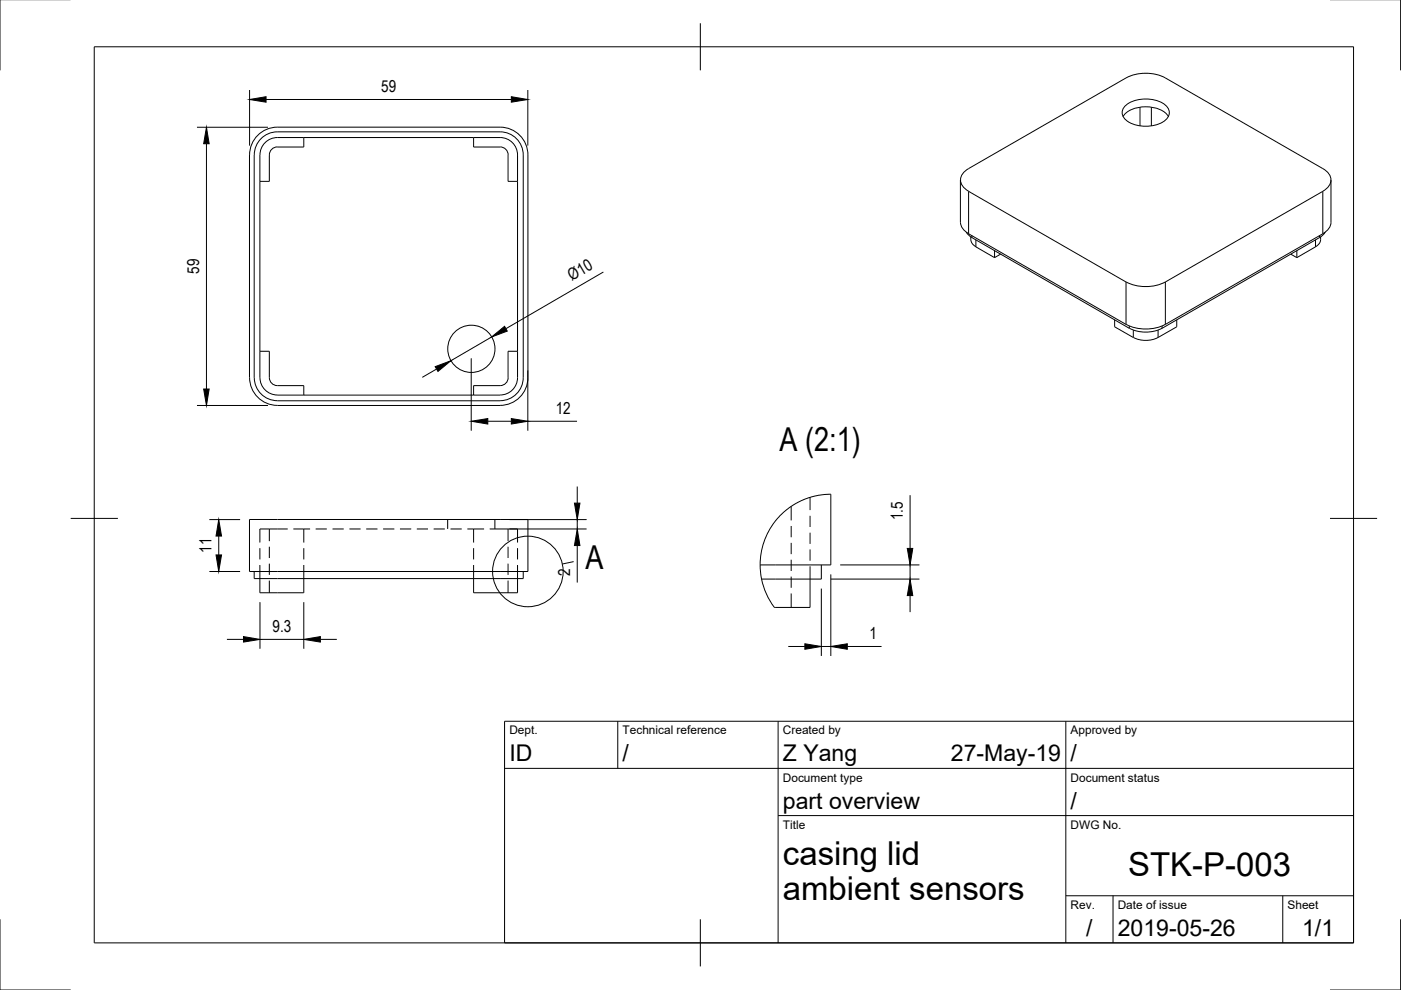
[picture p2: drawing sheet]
<svg xmlns="http://www.w3.org/2000/svg" width="297mm" height="210mm" viewBox="0 0 297 210" stroke-linecap="round" stroke-linejoin="round" font-family="sans-serif">
<!-- layer: Hidden -->
<g fill="none" stroke="#000" stroke-width=".21">
<path d="M55.1 116.2v2.4M55.1 119.8v2.9M57.1 112.2h3.9M57.1 112.2h-2v2.8M57.1 112.2v2.5M57.1 115.9v2.4M57.1 119.5v2.4M62.2 112.2h3.5M64.4 112.2v2.8M64.4 116.2v2.4M64.4 119.8v2.9M66.9 112.2h2.4"/>
<path d="M70.5 112.2h2.4M74.1 112.2h2.4M77.6 112.2h2.4M81.2 112.2h2.4M84.8 112.2h2.4M88.4 112.2h2.3M91.9 112.2h2.4M94.9 110.1v2.1M95.5 112.2h2.4M99.1 112.2h3.5M100.4 112.2v2.8M100.4 116.2v2.4"/>
<path d="M100.4 119.8v2.9M103.8 112.2h3.9M104.9 110.1v2.1M107.7 112.2v2.5M107.7 115.9v2.4M107.7 119.5v2.4M107.7 112.2h2v2.8M109.7 116.2v2.4M109.7 119.8v2.9M167.7 107.4v2.9M167.7 111.5v2.4M167.7 115.1v2.4"/>
<path d="M167.7 118.7v2.4M171.7 105.4v2.8M171.7 109.4v2.3M171.7 112.9v2.4M171.7 116.5v2.4M57.1 123.1v2.6M107.7 123.1v2.6M167.7 122.3v2.3M167.7 125.8v3M171.7 120.1v2.7"/>
</g>
<!-- layer: Visible -->
<g fill="none" stroke="#000" stroke-width=".21">
<path d="M247.1 16.5l33.4 19.2a2.49 2.49 0 0 1 1.2 3.9l-1.2 .9-33.4 19.3M247.1 16.5a9.2 9.2 0 0 0-8.3 0l-33.4 19.2M55.1 32.9v47.2M58.8 29.2h47.2a3.7 3.7 0 0 1 3.7 3.7v47.2M58.8 28h47.2a4.9 4.9 0 0 1 4.9 4.9v47.2M58.8 27h47.2a5.9 5.9 0 0 1 5.9 5.9v47.2M58.8 29.2a3.7 3.7 0 0 0-3.7 3.7M58.8 31.2a1.7 1.7 0 0 0-1.7 1.7v5.6h-2M58.8 28a4.9 4.9 0 0 0-4.9 4.9v47.2M58.8 27a5.9 5.9 0 0 0-5.9 5.9v47.2M64.4 29.2v2h-5.6M100.4 29.2v2h5.6a1.7 1.7 0 0 1 1.7 1.7"/>
<path d="M107.7 32.9v5.6h2M203.6 38.2v9M205.4 35.7a2.49 2.49 0 0 0-1.2 3.9l1.2 .9M238.1 24.7a5.7 5.7 0 0 1 5.6-2l.8 .1a4.5 4.5 0 0 1 3.2 1.9M238.7 22.3a7.4 7.4 0 0 1 8.4 0 2.07 2.07 0 0 1 .8 2 2.07 2.07 0 0 1-1.4 1.6 7.5 7.5 0 0 1-7.8-.4 1.94 1.94 0 0 1 0-3.2zM282.2 38.2v9M203.6 47.1a2.94 2.94 0 0 0 1.8 2.4M204.9 49.2l.4 .6 .8 .6 33.3 19.2M205.4 40.6l33.4 19.2a9.2 9.2 0 0 0 8.3 0M205.4 49.6l33.3 19.2M205.8 50.2v.6M205.8 50.8a1.78 1.78 0 0 0 1.1 1.5"/>
<path d="M206.9 52.3l4 2.3M210.9 53.1v1.5M212.2 53.9l-1.3 .7M273.7 53.9l1.3 .7M275 53.1v1.5M280 50.2a1.9 1.9 0 0 1-1.1 2.1l-3.9 2.3M281 49.2l-.5 .6-.7 .6-33.4 19.2a7.8 7.8 0 0 1-6.9 0M282.2 47.1a2.94 2.94 0 0 1-1.7 2.4l-33.4 19.3M55.1 74.5h2v5.6M109.7 74.5h-2v5.6M236.3 67.8v1.5l4 2.3M238.8 68.8a9.2 9.2 0 0 0 8.3 0"/>
<path d="M249.5 67.8v1.5l-4 2.2a5.8 5.8 0 0 1-5.2 0M52.9 80.1a5.9 5.9 0 0 0 5.9 5.9M53.9 80.1a4.9 4.9 0 0 0 4.9 4.9M55.1 80.1a3.7 3.7 0 0 0 3.7 3.6M57.1 80.1a1.7 1.7 0 0 0 1.7 1.7M58.8 81.8h5.6v2M107.7 80.1a1.7 1.7 0 0 1-1.7 1.7h-5.6v2M109.7 80.1a3.7 3.7 0 0 1-3.7 3.6l-47.2 .1M110.9 80.1a4.9 4.9 0 0 1-4.9 4.9h-47.2M111.9 80.1a5.9 5.9 0 0 1-5.9 5.9h-47.2M52.9 110.1h59v11.1h-59zM164.3 110.5l.9-1 1.6-1.5 1.7-1.1 1.4-.8 3.1-1 3.1-.3v15h-15"/>
<path d="M164.4 110.5a15 15 0 0 0-2.9 12.3M174.1 119.8v3h-12.6M53.9 121.2v1.5h57v-1.5M55.1 122.7v3h9.3v-3M100.4 122.7v3h9.3v-3M161.5 122.8a15 15 0 0 0 2.7 6M171.7 122.8v6h-7.6"/>
<circle cx="99.9" cy="74" r="5"/>
</g>
<!-- layer: Visible Narrow -->
<g fill="none" stroke="#000" stroke-width=".21">
<path d="M241.7 22.7v4M244.1 22.7v4M205.4 40.6v9M206.1 50v.4M206.9 50.9v1.4M238.7 59.8v9M247.1 59.8v9M278.9 50.9v1.4M279.8 50v.4M280.5 40.6v9M239.4 69.1v.5M240.3 70v1.6"/>
<path d="M245.5 70v1.6M246.4 69.1v.5"/>
</g>
<!-- layer: Border -->
<path d="M0 -.1v15M297 -.1v15M20 9.9h267v190h-267zM148.5 4.9v10M15 109.9h10M282 109.9h10M0 194.9v15h15M148.5 194.9v10M297 194.9v15h-15" fill="none" stroke="#000" stroke-width=".21"/>
<!-- layer: TitleBlock -->
<path d="M107 152.9h180v47h-180zM131 152.9v10M165 152.9v47M226 152.9v47M107 162.9h180M165 172.9h122M226 189.9h61M236 189.9v10M272 189.9v10" fill="none" stroke="#000" stroke-width=".21"/>
<!-- layer: Annotations -->
<g fill="none" stroke="#000" stroke-width=".21">
<path d="M121.6 119.1l-2.4 .5"/>
<circle cx="111.9" cy="121.2" r="7.5"/>
</g>
<!-- layer: Dimensions -->
<g fill="none" stroke="#000" stroke-width=".21">
<path d="M52.9 19.1v11.8M111.9 19.1v11.8M41.8 27h15M43.8 30.5v52M56.4 21.1h52M127.9 57.7l-20.6 12M92.6 78.2l-3.1 1.8M99.9 76v15.3M104.2 71.5l-8.6 5M111.9 78.5v12.8M41.8 86h15M103.4 89.3h5"/>
<path d="M111.9 89.3h10.4M44.4 110.2h6.5M46.4 113.7v4M108 110.2h16.4M108 112.2h16.4M122.4 103.2v3.5M122.4 110.2v2M122.4 115.7v7.8M178.1 119.8h16.8M193 105v11.3M193 119.8v3M44.4 121.2h6.5"/>
<path d="M48.1 135.6h3.5M55.1 127.7v9.9M55.1 135.6h9.3M64.4 127.7v9.9M67.9 135.6h3.5M167.1 137.1h3.5M174.1 124.8v14.3M174.1 137.1h2M176.1 121.8v17.3M176.1 122.8h18.8M179.6 137.1h7.3M193 126.3v3.5"/>
</g>
<g fill="#000" stroke="#000" stroke-width=".21">
<path d="M43.8 27l.5 3.5h-1.1zM52.9 21.1l3.5-.6v1.2zM108.4 20.5l3.5 .6-3.5 .6zM92.3 77.7l3.3-1.2-2.7 2.3zM104.2 71.5l2.8-2.3 .5 1zM43.2 82.5h1.1l-.5 3.5zM99.9 89.3l3.5-.6v1.2zM108.4 88.7l3.5 .6-3.5 .6zM46.4 110.2l.6 3.5h-1.2zM45.8 117.7h1.2l-.6 3.5zM121.8 106.7h1.2l-.6 3.5zM122.4 112.2l.6 3.5h-1.2z"/>
<path d="M192.4 116.3h1.1l-.5 3.5zM51.6 135l3.5 .6-3.5 .5zM64.4 135.6l3.5-.6v1.1zM170.6 136.5l3.5 .6-3.5 .6zM176.1 137.1l3.5-.6v1.2zM193 122.8l.5 3.5h-1.1z"/>
</g>
<g font-size="7">
<text x="165.3" y="95.6">A (2:1)</text>
<text x="124.1" y="120.6">A</text>
<text x="166" y="183.4">casing lid</text>
<text x="239.2" y="185.8">STK-P-003</text>
<text x="166" y="190.9">ambient sensors</text>
</g>
<g font-size="4.9">
<text x="108" y="161.4">ID</text>
<text x="132" y="161.4">/</text>
<text x="166" y="161.4">Z Yang</text>
<text x="201.6" y="161.4">27-May-19</text>
<text x="227" y="161.4">/</text>
<text x="166" y="171.4">part overview</text>
<text x="227" y="171.4">/</text>
<text x="230.3" y="198.6">/</text>
<text x="237" y="198.4">2019-05-26</text>
<text x="276.1" y="198.6">1/1</text>
</g>
<g font-size="3.5">
<text x="80.8" y="19.6">59</text>
<text x="42.2" y="58.1" transform="rotate(-90 42.2 58.1)">59</text>
<text x="121.3" y="59.7" transform="rotate(-30 121.3 59.7)">Ø10</text>
<text x="117.8" y="87.8">12</text>
<text x="191.4" y="110.3" transform="rotate(-90 191.4 110.3)">1.5</text>
<text x="44.9" y="117.2" transform="rotate(-90 44.9 117.2)">11</text>
<text x="120.9" y="122.1" transform="rotate(-90 120.9 122.1)">2</text>
<text x="57.8" y="134">9.3</text>
<text x="184.3" y="135.6">1</text>
</g>
<g font-size="2.5">
<text x="108" y="155.7">Dept.</text>
<text x="132" y="155.7">Technical reference</text>
<text x="166" y="155.7">Created by</text>
<text x="227" y="155.7">Approved by</text>
<text x="166" y="165.7">Document type</text>
<text x="227" y="165.7">Document status</text>
<text x="166" y="175.7">Title</text>
<text x="227" y="175.7">DWG No.</text>
<text x="227" y="192.7">Rev.</text>
<text x="237" y="192.7">Date of issue</text>
<text x="273" y="192.7">Sheet</text>
</g>
</svg>
